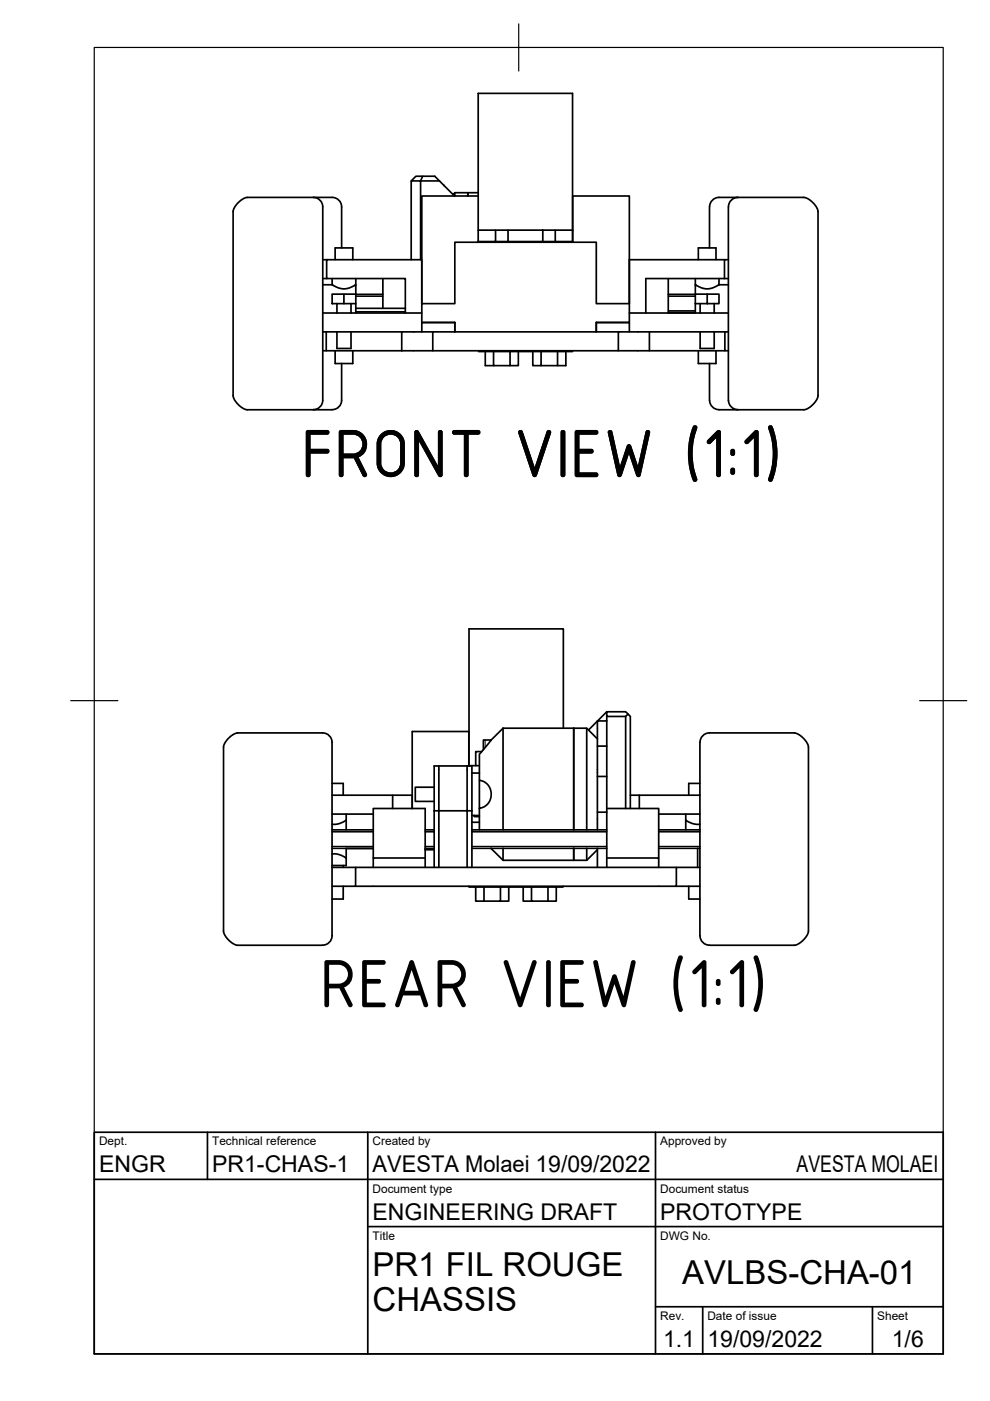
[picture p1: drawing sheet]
<svg xmlns="http://www.w3.org/2000/svg" width="210mm" height="297mm" viewBox="0 0 210 297" stroke-linecap="round" stroke-linejoin="round" font-family="sans-serif">
<!-- layer: Visible -->
<g fill="none" stroke="#000" stroke-width=".36">
<path d="M87.2 38.4v16.7M89.6 37.4h-1.4l-1 1h2v16.7M93.2 38.4h-4l.4-1h2.6l4.2 4.2M94.1 39.3l.1 .1M66.4 41.9a2 2 0 0 1 2 2M68.4 43.9v40a2.91 2.91 0 0 1-1 2.7l-1 .3M68.4 59.1h.9M68.4 55.1h.9M70.4 59.1v1.3M71.1 55.1v-2.5h3.7v2.5M72.4 43.9a2 2 0 0 0-2-2h-18.2l-1.3 .7-.7 .6-.6 1-.2 .6v39.2l.3 .7 .7 .9 .8 .8 1.1 .5 18.7-.1a2.25 2.25 0 0 0 1.4-2.6v-7.1M72.4 43.9v8.7"/>
<path d="M75.4 59.1v1.3M81.2 59.1v6.3M96.4 40.9v.7M101.4 41.6h-12v22.8v-9.3h-20.1v4h16.6v7.3M101.4 40.9h-2.2v.7v-.7h-2.8l-.3 .3M101.4 48.8v-29h20v31.6M101.4 48.8h3.7v2.4h-3.7zM101.4 51.2v.2M105.1 48.8h2.6M105.1 51.2h2.6M107.7 48.8h7.4v2.4h-7.4zM115.1 48.8h2.6"/>
<path d="M115.1 51.2h2.6M121.4 48.8h-3.7v2.4h3.7M121.4 48.9h.1M121.4 51.4v-9.8h12v22.8h-7v-13h-30v13h-7v4h7M141.7 59.1v7.3M147.4 59.1v1.3M148.1 55.1v-2.5h3.7v2.5M150.4 43.9v8.7M150.5 43.9a2 2 0 0 1 1.9-2h18.2l1.4 .7 .6 .6 .7 1 .1 .6v39.2l-.2 .7-.7 .9-.9 .8-1 .5-18.7-.1a2.7 2.7 0 0 1-1.5-3v-6.7M152.4 59.1v1.3M153.6 55.1h-20.2v13.3h-7M154.4 43.9v41"/>
<path d="M154.4 59.1h-17.5v7.3M154.4 55.1h-.8v4M156.5 41.9a2 2 0 0 0-2 2M68.4 74.4h.8M68.4 70.4h16.8M68.4 66.4h21M68.4 60.4h2M69.2 70.4v4h16M70.4 60.4l1.4 .7 .9 .1 1.3-.1 1.4-.7v2h5.8M70.4 62.4h2.5v2h-2.5zM71.1 74.4v2.7h3.7v-2.7M71.4 70.4v3.5h3v-3.5"/>
<path d="M71.4 64.4v2M72.9 62.4h2.5v2h-2.5M74.4 64.4v2M75.4 64.4v2M75.4 65.4h10.5M75.4 66.1h10.5M91.8 70.4h-6.6v4M96.4 68.4h-7v2M96.4 68.4v2M101.5 74.4v.1h19.9v-.1M102.9 74.5v3h1.7M104.6 74.5v3h3.5"/>
<path d="M108.1 74.5v3h1.8v-3M113 74.5v3h1.7v-3M118.2 74.5v3h-3.5M120 74.5v3h-1.8M126.4 68.4h7v2M126.4 68.4v2M131.1 70.4h-39.3v4h-6.6M131.1 74.4h6.6M133.4 66.4h21M137.7 70.4v4h16M141.7 66.3h5.7M147.4 60.4l1.3 .6 1 .2 1.3-.1 1.4-.7"/>
<path d="M147.4 64.4v2M147.4 60.4v2h-5.7M147.4 64.4h2.5v-2h2.5v2h-2.5M148.1 74.4v2.7h3.7v-2.7M148.4 70.4v3.5h3v-3.5M148.4 64.4v2M149.9 62.4h-2.5v2M151.4 64.4v2M152.4 60.4h2M153.7 70.4v4h.7M154.4 70.4h-23.3v4h-39.3M154.5 84.9a2 2 0 0 0 2 2"/>
<path d="M70.4 157.4a2 2 0 0 0-2-2h-18.2l-1.4 .8-.6 .6-.7 1-.1 .5v39.2l.3 .8 .6 .9 .9 .7 1.1 .5 18.6-.1a2.22 2.22 0 0 0 1.5-2.5v-40.4M102.2 159.3h-1.3v3M104.1 156.9l-1.8 2.3a1.98 1.98 0 0 0-.7 2v4.2M104.1 156.9h-1.6v2.1M106.7 154.4v21.5M106.7 154.4l-2.6 2.5M106.7 154.4h14.9M119.4 154.4v-21.1h-20v29M121.6 154.4v21.5M121.6 154.4h2.8l2.3 2.3M124.4 154.4v21.5M128.7 158.2h-2v17.7"/>
<path d="M128.7 152.9h-2v5.3M128.7 150.9l-3.9 3.9M128.7 151.9v19.5M133.2 151.4l-.5-.5h-4v1h4M148.4 157.4a2 2 0 0 1 2-2h18.2l1.4 .8 .6 .6 .7 1 .1 .5v39.2l-.3 .8-.6 .9-.9 .7-1.1 .5-18.6-.1a2.67 2.67 0 0 1-1.5-2.9v-40M70.4 166.1h2.4v2.5M70.4 168.6h12.8v2.8M70.4 175.9h8.7M70.4 179.9h8.7M70.4 172.6h8.7M73.4 173.9l-1.6 .8h-1.4M73.4 173.9v2"/>
<path d="M73.4 179.9v2M73.4 172.6v1.3M73.4 179.9h5.7M90.1 175.9h2M90.1 179.9h2M92.1 166.9h-4v3h4M92.1 171.9v-9.5h8v9.5M92.1 171.9v12M92.1 171.9h.9v12M93 162.4v9.5h6v12M99 162.4v9.5h1.1M99.4 162.4v-7.3h-12v16.3v-2.8h-4.2"/>
<path d="M100.1 174.3h1.5M100.1 171.9v12M100.1 175.9h28.6M100.1 179.9h28.6M100.1 172.9h1.5M100.1 163.9h1.5M100.5 172.9v.2h1.1M101.6 165.4l1.1 .4 .6 .5 .5 .7 .3 1.1-.1 1.2-.4 .9-.8 .8-1.2 .4zM101.6 171.4v4.5M101.6 162.3l-2.2 .1M104.1 179.9l2.6 2.5h14.9M106.7 179.9v2.5"/>
<path d="M121.6 179.9v2.5M124.4 179.9v2.5M126.7 179.9v4M126.7 172.2h2M126.7 164.6h2M128.7 171.4v12.5M128.7 171.4h11v10.5M132.7 171.4v-19.5l.5-.5 .4 .5v19.5M133.6 168.6h2M139.7 175.9h8.7M139.7 179.9h8.7M139.7 172.6h8.7"/>
<path d="M145.4 172.6v1.3M147.9 179.9v4M148.4 166.1h-2.4v2.5M148.4 174.7h-1.4l-1.6-.8v2M148.4 168.6h-12.8v2.8M70.4 181.1h1.3l1.7 .8M70.4 183.9h5M72.8 187.9v2.7h-2.4M72.8 183.5v.4M73.4 181.9v1.6h-3M79.1 183.9h-3.7v4h-5M79.1 181.9v-10.5h11v12.5"/>
<path d="M79.1 183.9h60.6M90.1 181.9h-11v2M90.1 180.1h2M99.4 187.9v.2h20v-.2M100.9 188.1v3h1.7v-3M106.1 188.1v3h-3.5M107.9 188.1v3h-1.8M110.9 188.1v3h1.8M112.7 188.1v3h3.5M116.2 188.1v3h1.7v-3M121.6 182.4h2.8M126.7 180.2l-2.3 2.2"/>
<path d="M128.7 181.9h11v2M139.7 183.9h3.7M143.4 187.9h5M146 187.9v2.7h2.4M148.4 183.9h-5v4h-68"/>
</g>
<path d="M75.4 62.8h5.8M141.7 65.9h5.7M141.7 62.8h5.7M102.9 156.9v1.6M70.4 176.3h8.7M70.4 179.5h8.7M90.1 176.3h2M90.1 179.5h2M100.1 176.3h28.6M100.1 179.5h28.6M139.7 176.3h8.7M139.7 179.5h8.7" fill="none" stroke="#000" stroke-width=".21"/>
<!-- layer: TitleBlock -->
<path d="M20 240.1h180v46.9h-180zM20 250h180M44 240.1v9.9M78 240.1v46.9M139 240.1v46.9M78 260.1h122M139 277.1h61M149 277.1v9.9M185 277.1v9.9" fill="none" stroke="#000" stroke-width=".36"/>
<!-- layer: Border -->
<path d="M20 10.1h180v276.9h-180zM110 5.1v10M15 148.6h10M195 148.6h10" fill="none" stroke="#000" stroke-width=".25"/>
<g font-size="15.5">
<text x="63.8" y="101.2">FRONT VIEW (1:1)</text>
<text x="67.8" y="213.6">REAR VIEW (1:1)</text>
</g>
<g font-size="7">
<text x="79" y="270.6">PR1 FIL ROUGE</text>
<text x="144.7" y="272.3">AVLBS-CHA-01</text>
<text x="79" y="278.1">CHASSIS</text>
</g>
<g font-size="4.9">
<text x="21" y="248.5">ENGR</text>
<text x="45" y="248.5">PR1-CHAS-1</text>
<text x="79" y="248.5">AVESTA Molaei 19/09/2022</text>
<text x="168.9" y="248.5">AVESTA MOLAEI</text>
<text x="79" y="258.6">ENGINEERING DRAFT</text>
<text x="140" y="258.6">PROTOTYPE</text>
<text x="140.6" y="285.7">1.1</text>
<text x="150" y="285.5">19/09/2022</text>
<text x="189.1" y="285.7">1/6</text>
</g>
<g font-size="2.5">
<text x="21" y="242.9">Dept.</text>
<text x="45" y="242.9">Technical reference</text>
<text x="79" y="242.9">Created by</text>
<text x="140" y="242.9">Approved by</text>
<text x="79" y="252.8">Document type</text>
<text x="140" y="252.8">Document status</text>
<text x="79" y="262.9">Title</text>
<text x="140" y="262.9">DWG No.</text>
<text x="140" y="279.9">Rev.</text>
<text x="150" y="279.9">Date of issue</text>
<text x="186" y="279.9">Sheet</text>
</g>
</svg>
